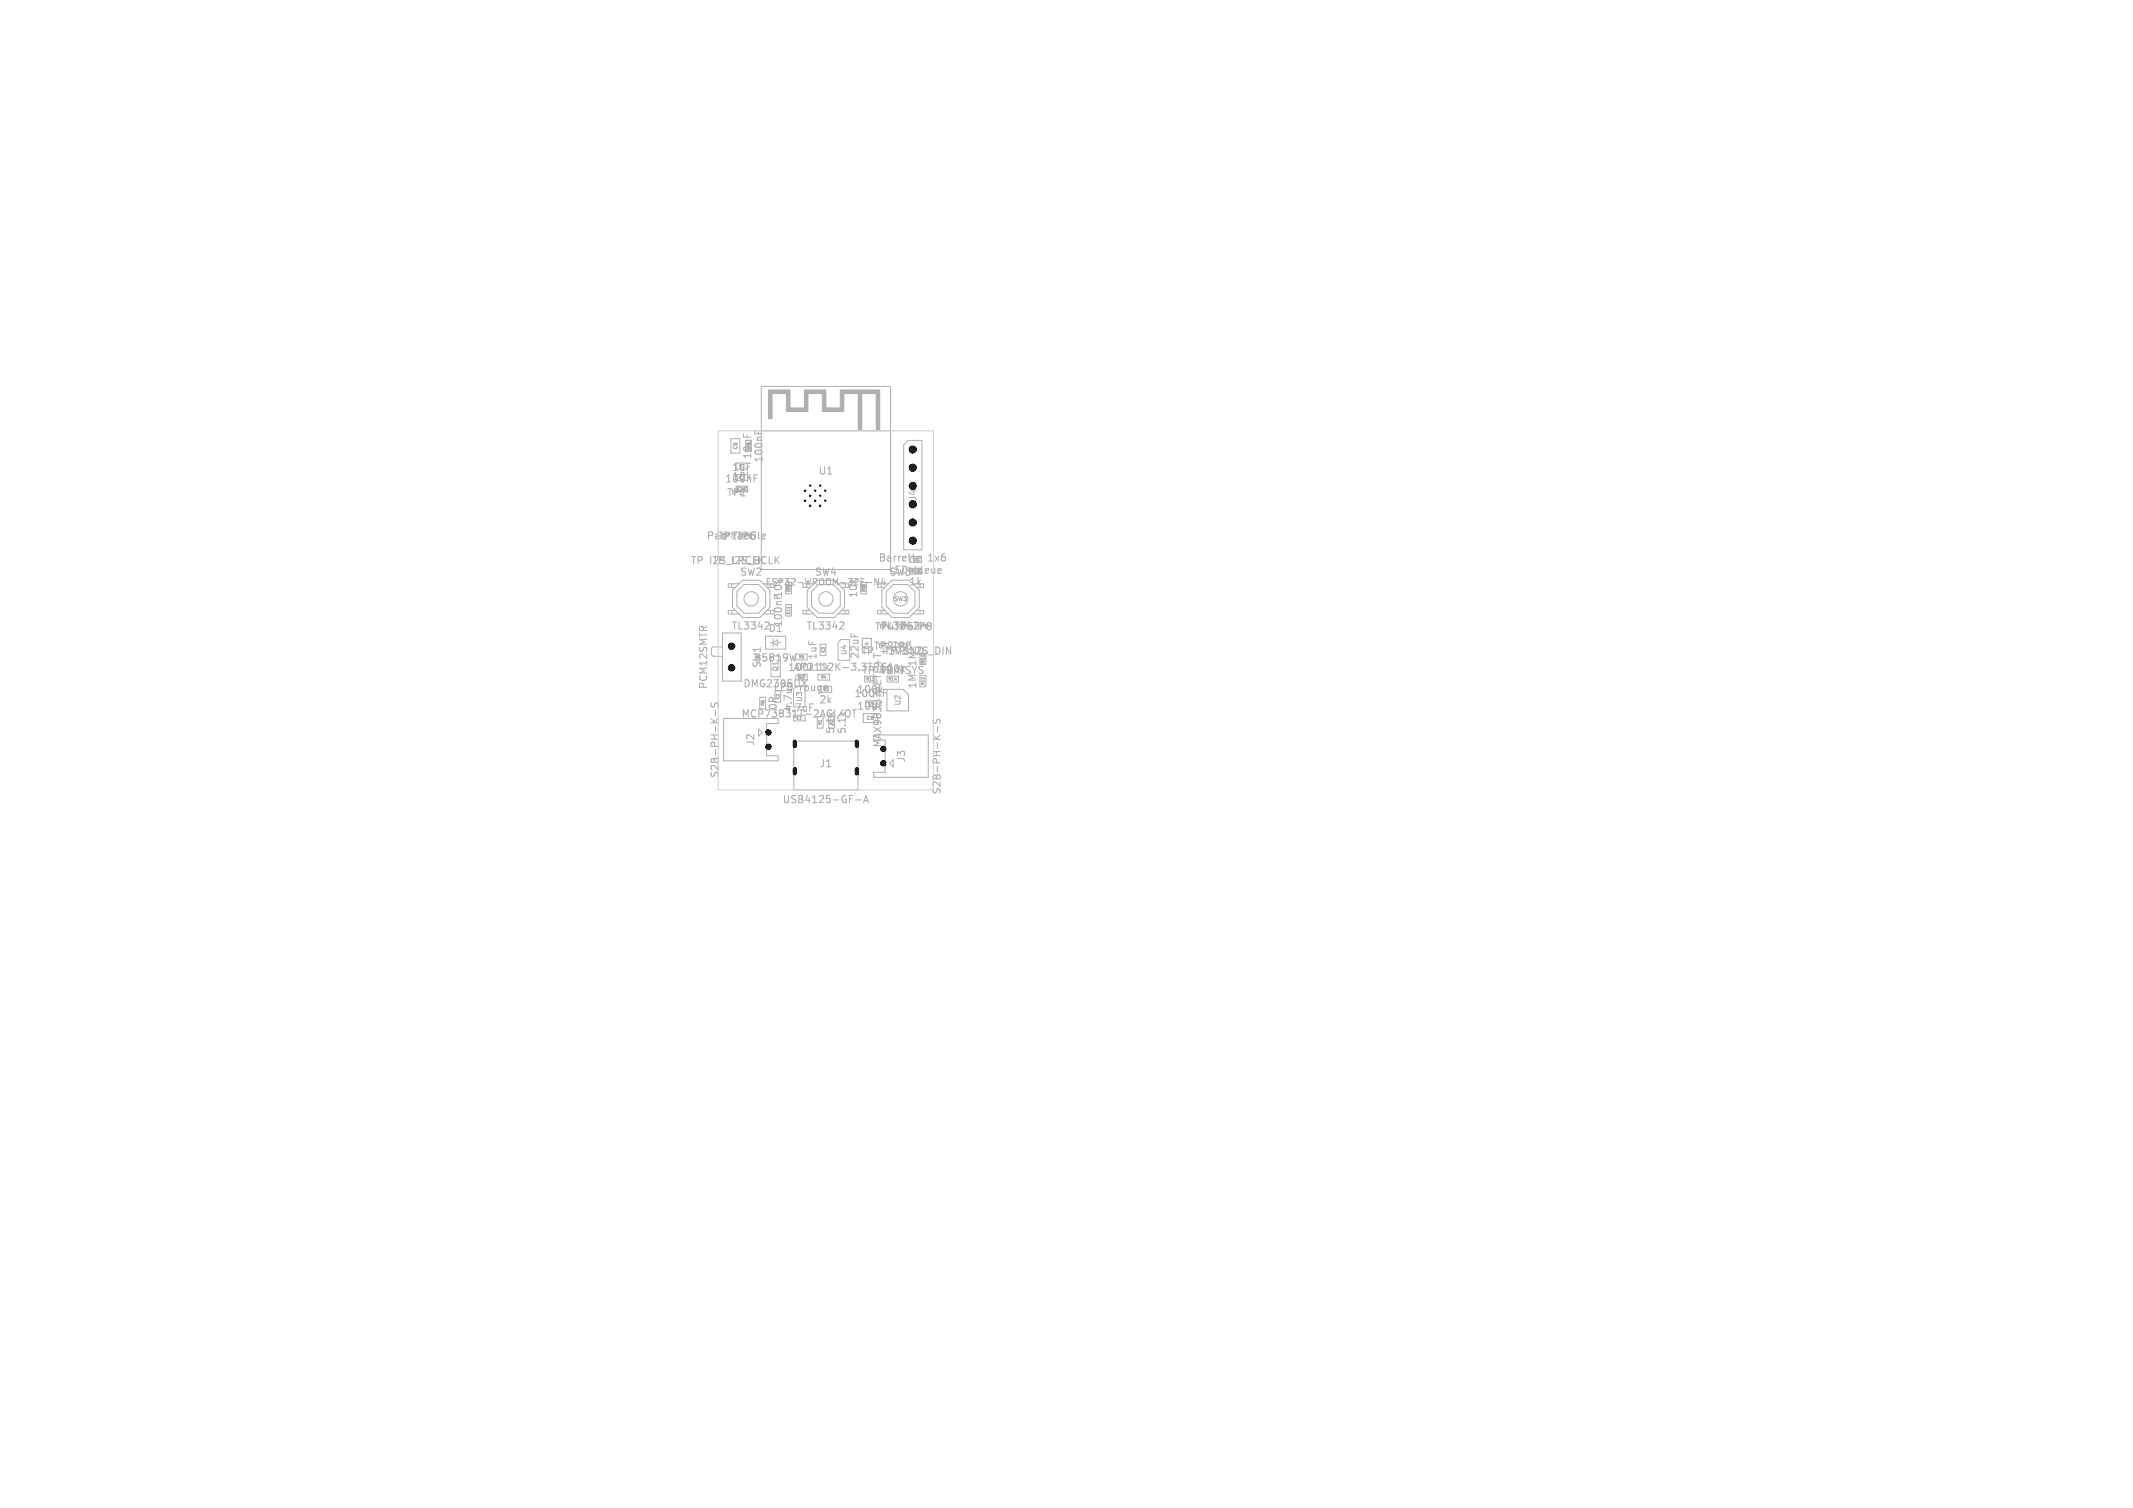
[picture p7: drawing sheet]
<svg xmlns="http://www.w3.org/2000/svg" width="297mm" height="210mm" viewBox="0 0 297 210" stroke-linecap="round" stroke-linejoin="round" font-family="sans-serif">
<g fill="none" stroke="#afafaf" stroke-width=".15">
<path d="M105.1 59.9v.5M101.1 78.6h.8M103.5 60.4v.5M105 66.6h.3M105 66.1h.5M105.6 60.1v.3M106.1 75h.4M106.1 74.4h.3l.2 .2-.5 .1M127.7 77.8l.5-.1-.1-.2h-.4v.5M128.1 78.1h-.3M99.1 97.9l-.1 .4 .2 .2 .2-.1 .2-.5h.3l.1 .2v.4M99.6 98.9v.7"/>
<path d="M106.9 86.6l.2 .2M107.1 87l-.6 .6h.6M110.8 91.1l-.2 1M111.7 94.7l.6 1M112.3 94.7l-.6 1M112.8 98h.4M117 99.2l.4 .4M117.3 86.6l.2 .2v.2l-.6 .6h.6M117.4 98.8l-.8 1.3M117.7 99.2l-.4 .3M117.7 99.5v-.3a.33 .33 0 0 1 .3-.4 .33 .33 0 0 1 .4 .4v.3M118.5 88.2v.5"/>
<path d="M118.7 98.9h.5M118.9 98.9v1M120.7 81.1h.7M121.7 91.3h1M122.3 80.6v.9l-.5-.9v.9M122.9 80.5l-.2 .7h.6M123 96h.5M123.1 80.9v.6M99 100.1l.6 .5M100 100.1l-.6 .4M119.1 111.4h.8M120.2 111.8l.4-1 .3 1"/>
<path d="M120.3 111.5h.5M129.9 102.4l.6 .5M130 100.2l-.1 .4 .2 .2 .2-.1 .2-.5h.3l.1 .2v.4M130.5 101.2v.7M130.9 102.4l-.6 .4"/>
</g>
<g fill="none" stroke="#afafaf" stroke-width=".14">
<path d="M101.8 61.1h1.2v2h-1.2zM102.5 67.7h1.6v.8h-1.6zM106 60h18v19.3h-18zM106 60v-6.2h18v6.2M125.8 62l.7-.7h1.9v15.3h-2.6zM127 77.6h1.3v.8h-1.6M99 91.2l.3 .2h1.3M100.5 90.1h-1.2l-.3 .2M100.6 88.2h2.6v6.7h-2.6zM101.9 81.3v.5M101.9 85v.5M102.4 85h-1v.5h1.5"/>
<path d="M102.9 81.3h-1.5v.5h1M103.4 80.8h2.4l1.4 1.4v2.4l-1.4 1.4h-2.4l-1.4-1.4v-2.4zM103.6 81.4h2l1 1v2l-1 1h-2l-1-1v-2zM105.8 97.1h.8v1.6h-.8zM106.3 85.5h1.5M106.6 88.6h2.8v1.8h-2.8zM106.8 85h1M107.2 89.5h.5M107.3 85v.5M107.7 89v1.1M107.7 89.5l.5-.4v.8zM107.7 91.4h.9v2.9h-1.2v-2.6z"/>
<path d="M107.9 96.2h.8v1.6h-.8zM108.2 89.5h.5M109.4 81.1h.8v1.6h-.8zM109.4 84.2h.8v1.6h-.8zM110 84.5v.2M110.5 96l.4-.4h1.2v2.9h-1.6zM110.8 91.1h1.6v.8h-1.6zM112.3 85v.5M112.4 82.2l1.4-1.4h2.4l1.4 1.4v2.4l-1.4 1.4h-2.4l-1.4-1.4zM112.4 93.9v.8h-1.6M112.8 85h-1v.5h1.5M113.8 99.8h.8v1.6h-.8z"/>
<path d="M113.9 93.9h1.6v.8h-1.6zM114 81.4l-1 1v2l1 1h2l1-1v-2l-1-1M114.2 95.6h1.6v.8h-1.6zM114.2 89.7h.8v1.6h-.8zM116.7 89.5l.4-.4h1.2v2.9h-1.6zM117.2 85h1v.5h-1.5M117.7 85v.5M119.8 81.1h.9v1.6h-.9zM120.1 88.9h1.2v2h-1.2zM120.2 99.4h2v1.2h-2zM120.4 94.2h1.6v.8h-1.6zM122.7 81.3v.5"/>
<path d="M122.7 85v.5M123.2 85h-1v.5h1.5M123.4 82.4l1-1h2l1 1v2l-1 1h-2l-1-1zM123.5 94.2h1.6v.8h-1.6zM123.5 96h2.3l.7 .8v2.2h-3zM123.7 81.3h-1.5v.5h1M124.2 80.8h2.4l1.4 1.4v2.4l-1.4 1.4h-2.4l-1.4-1.4v-2.4zM127.1 81.3h1.5v.5h-1M127.6 85h1v.5h-1.5M128.1 91h.8v1.6h-.8zM128.1 94.1h.8v1.6h-.8zM128.1 85v.5"/>
<path d="M100.8 100.1h7.5v.7h-1.6v4.5h1.6v.7h-7.5zM105.6 101.5l.5 .5-.5 .5zM110.5 103.2h9v6.8h-9zM121.6 102.4h7.7v5.9h-7.7v-.7h1.6v-4.5M124.4 105.8v1l-.5-.5z"/>
<circle cx="104.6" cy="83.4" r="1"/>
<circle cx="115" cy="83.4" r="1"/>
<circle cx="125.4" cy="83.4" r="1"/>
</g>
<path d="M107 54.3h3v2.5h2v-2.5h3v2.5h2v-2.5h5.5v5.5h-.5v-5h-2v5h-.5v-5h-2v2.5h-3v-2.5h-2v2.5h-3v-2.5h-2v3.5h-.5z" fill="#afafaf" stroke="#afafaf" stroke-width=".14"/>
<path d="M100 60h30v50h-30z" fill="none" stroke="#d0d2cd" stroke-width=".14"/>
<path d="M110.7 103.3v.6M110.7 107.1v.6M119.3 103.3v.6M119.3 107.1v.6" fill="none" stroke="#000" stroke-width=".6"/>
<g fill="#000" stroke="#000" stroke-width=".14">
<circle cx="112.1" cy="68.3" r=".1"/>
<circle cx="112.1" cy="69.7" r=".1"/>
<circle cx="112.8" cy="67.6" r=".1"/>
<circle cx="112.8" cy="69" r=".1"/>
<circle cx="112.8" cy="70.4" r=".1"/>
<circle cx="113.5" cy="68.3" r=".1"/>
<circle cx="113.5" cy="69.7" r=".1"/>
<circle cx="114.2" cy="67.6" r=".1"/>
<circle cx="114.2" cy="69" r=".1"/>
<circle cx="114.2" cy="70.4" r=".1"/>
<circle cx="114.9" cy="68.3" r=".1"/>
<circle cx="114.9" cy="69.7" r=".1"/>
<circle cx="127.1" cy="67.7" r=".5"/>
<circle cx="127.1" cy="72.8" r=".5"/>
<circle cx="127.1" cy="62.6" r=".5"/>
<circle cx="127.1" cy="65.1" r=".5"/>
<circle cx="127.1" cy="75.3" r=".5"/>
<circle cx="127.1" cy="70.2" r=".5"/>
<circle cx="101.9" cy="90" r=".45"/>
<circle cx="101.9" cy="93" r=".45"/>
<circle cx="107" cy="102" r=".38"/>
<circle cx="107" cy="104" r=".38"/>
<circle cx="123" cy="106.3" r=".37"/>
<circle cx="123" cy="104.3" r=".37"/>
</g>
<g font-size="1.4" fill="#afafaf">
<text x="101.8" y="65.8">1uF</text>
<text x="104.8" y="64.1" transform="rotate(-90 104.8 64.1)">10uF</text>
<text x="106.4" y="64.5" transform="rotate(-90 106.4 64.5)">100nF</text>
<text x="100.9" y="67.4">100nF</text>
<text x="101.1" y="69.3">TP1</text>
<text x="101.8" y="67.1">10k</text>
<text x="113.9" y="66.3">U1</text>
<text x="127.8" y="69.9" transform="rotate(-90 127.8 69.9)">J4</text>
<text x="98.3" y="75.3">Pad</text>
<text x="99.9" y="75.4">TP7tactile</text>
<text x="102.5" y="75.4">TP6</text>
<text x="96.1" y="78.8">TP</text>
<text x="99.1" y="78.8">TP</text>
<text x="101.9" y="78.8">I2S_BCLK</text>
<text x="103" y="80.4">SW2</text>
<text x="113.4" y="80.4">SW4</text>
<text x="119.5" y="83.4" transform="rotate(-90 119.5 83.4)">10k</text>
<text x="122.2" y="78.4">Barrette</text>
<text x="123.6" y="80.1">LED</text>
<text x="123.8" y="80.4">SW3 bleue</text>
<text x="126.5" y="81.7">1k</text>
<text x="129.2" y="78.4">1x6</text>
<text x="101.8" y="87.9">TL3342</text>
<text x="106.9" y="88.2">D1</text>
<text x="109.1" y="87.4" transform="rotate(-90 109.1 87.4)">100nF10k</text>
<text x="112.2" y="87.9">TL3342</text>
<text x="121.7" y="88">TP4TP5TP8</text>
<text x="122.6" y="87.9">TL3342</text>
<text x="103.4" y="95.9">DMG2305UX</text>
<text x="104.9" y="92.3">B5819W</text>
<text x="106.1" y="93.1" transform="rotate(-90 106.1 93.1)">SW1</text>
<text x="109.6" y="93.7">100k</text>
<text x="110.4" y="93.6">AP2112K-3.3TRG1100k</text>
<text x="113.7" y="93.6">1k</text>
<text x="113.9" y="92" transform="rotate(-90 113.9 92)">1uF</text>
<text x="119.7" y="91.9" transform="rotate(-90 119.7 91.9)">22uF</text>
<text x="119.8" y="91.4">TP</text>
<text x="119.9" y="94.1">TP TP</text>
<text x="121.6" y="90.7">TP2TP3</text>
<text x="122.7" y="94.1">VBAT</text>
<text x="123" y="91.4">TPTP</text>
<text x="125.2" y="94.1">VSYS</text>
<text x="127.1" y="91.4">I2S_DIN</text>
<text x="127.8" y="92.9" transform="rotate(-90 127.8 92.9)">1M</text>
<text x="98.7" y="96.1" transform="rotate(-90 98.7 96.1)">PCM12SMTR</text>
<text x="103.2" y="100.1">MCP73831T-2ACI/OT</text>
<text x="107.6" y="96.5">LED</text>
<text x="108.4" y="99" transform="rotate(-90 108.4 99)">0R</text>
<text x="109.1" y="99.3">4.7uF</text>
<text x="110.5" y="99.2" transform="rotate(-90 110.5 99.2)">4.7uF</text>
<text x="111.4" y="96.5">rouge</text>
<text x="114" y="98.2">2k</text>
<text x="118.9" y="97.3">100nF</text>
<text x="119.2" y="99">10uF</text>
<text x="119.2" y="96.7">100k</text>
<text x="127.8" y="96" transform="rotate(-90 127.8 96)">1M</text>
<text x="105.2" y="104" transform="rotate(-90 105.2 104)">J2</text>
<text x="114" y="107.1">J1</text>
<text x="116.4" y="102.3" transform="rotate(-90 116.4 102.3)">5.1k</text>
<text x="118" y="102.3" transform="rotate(-90 118 102.3)">5.1k</text>
<text x="122.9" y="104.2" transform="rotate(-90 122.9 104.2)">MAX98357AETE+T</text>
<text x="126.2" y="106.3" transform="rotate(-90 126.2 106.3)">J3</text>
<text x="100.3" y="108.4" transform="rotate(-90 100.3 108.4)">S2B-PH-K-S</text>
<text x="108.9" y="112.1">USB4125-GF-A</text>
<text x="131.2" y="110.7" transform="rotate(-90 131.2 110.7)">S2B-PH-K-S</text>
</g>
<text font-size="1.3" fill="#afafaf" x="106.5" y="81.7">ESP32-WROOM-32E-N4</text>
<g font-size="1" fill="#afafaf">
<text x="108.5" y="93.6" transform="rotate(-90 108.5 93.6)">Q1</text>
<text x="118" y="91.3" transform="rotate(-90 118 91.3)">U4</text>
<text x="111.8" y="97.8" transform="rotate(-90 111.8 97.8)">U3</text>
<text x="125.5" y="98.3" transform="rotate(-90 125.5 98.3)">U2</text>
</g>
<g font-size=".8" fill="#afafaf">
<text x="104.7" y="62.8" transform="rotate(-90 104.7 62.8)">C6</text>
<text x="101.7" y="69.1">TP1</text>
<text x="102.3" y="68.6">C10</text>
<text x="100.4" y="75.1">TP7</text>
<text x="103" y="75.1">TP6</text>
<text x="110.2" y="82.6" transform="rotate(-90 110.2 82.6)">R9</text>
<text x="120.7" y="82.6" transform="rotate(-90 120.7 82.6)">R8</text>
<text x="124.4" y="83.9">SW3</text>
<text x="126.5" y="80">R10</text>
<text x="122.3" y="87.7">TP4</text>
<text x="125" y="87.7">TP5</text>
<text x="127.6" y="87.7">TP8</text>
<text x="110.9" y="94.8">D2</text>
<text x="122.1" y="90.4">TP2</text>
<text x="124.7" y="90.4">TP3</text>
<text x="128.9" y="92.7" transform="rotate(-90 128.9 92.7)">R11</text>
</g>
<g font-size=".7" fill="#afafaf">
<text x="102.8" y="62.7" transform="rotate(-90 102.8 62.7)">C5</text>
<text x="121.1" y="90.5" transform="rotate(-90 121.1 90.5)">C4</text>
<text x="120.6" y="100.4">C8</text>
</g>
<g font-size=".6" fill="#afafaf">
<text x="102.9" y="65.2">R7</text>
<text x="102.9" y="66.8">C7</text>
<text x="127.1" y="78.2">D3</text>
<text x="110.1" y="85.6" transform="rotate(-90 110.1 85.6)">C11</text>
<text x="111.2" y="91.8">R5</text>
<text x="114.3" y="94.6">R4</text>
<text x="114.9" y="90.9" transform="rotate(-90 114.9 90.9)">C3</text>
<text x="120.6" y="94.9">R13</text>
<text x="123.7" y="94.9">R14</text>
<text x="128.8" y="95.5" transform="rotate(-90 128.8 95.5)">R12</text>
<text x="106.5" y="98.3" transform="rotate(-90 106.5 98.3)">R6</text>
<text x="108.6" y="97.4" transform="rotate(-90 108.6 97.4)">C2</text>
<text x="110.9" y="100.3">C1</text>
<text x="114.5" y="101" transform="rotate(-90 114.5 101)">R1</text>
<text x="114.6" y="96.3">R3</text>
<text x="116.1" y="101" transform="rotate(-90 116.1 101)">R2</text>
<text x="120.9" y="98.3">C9</text>
</g>
</svg>
